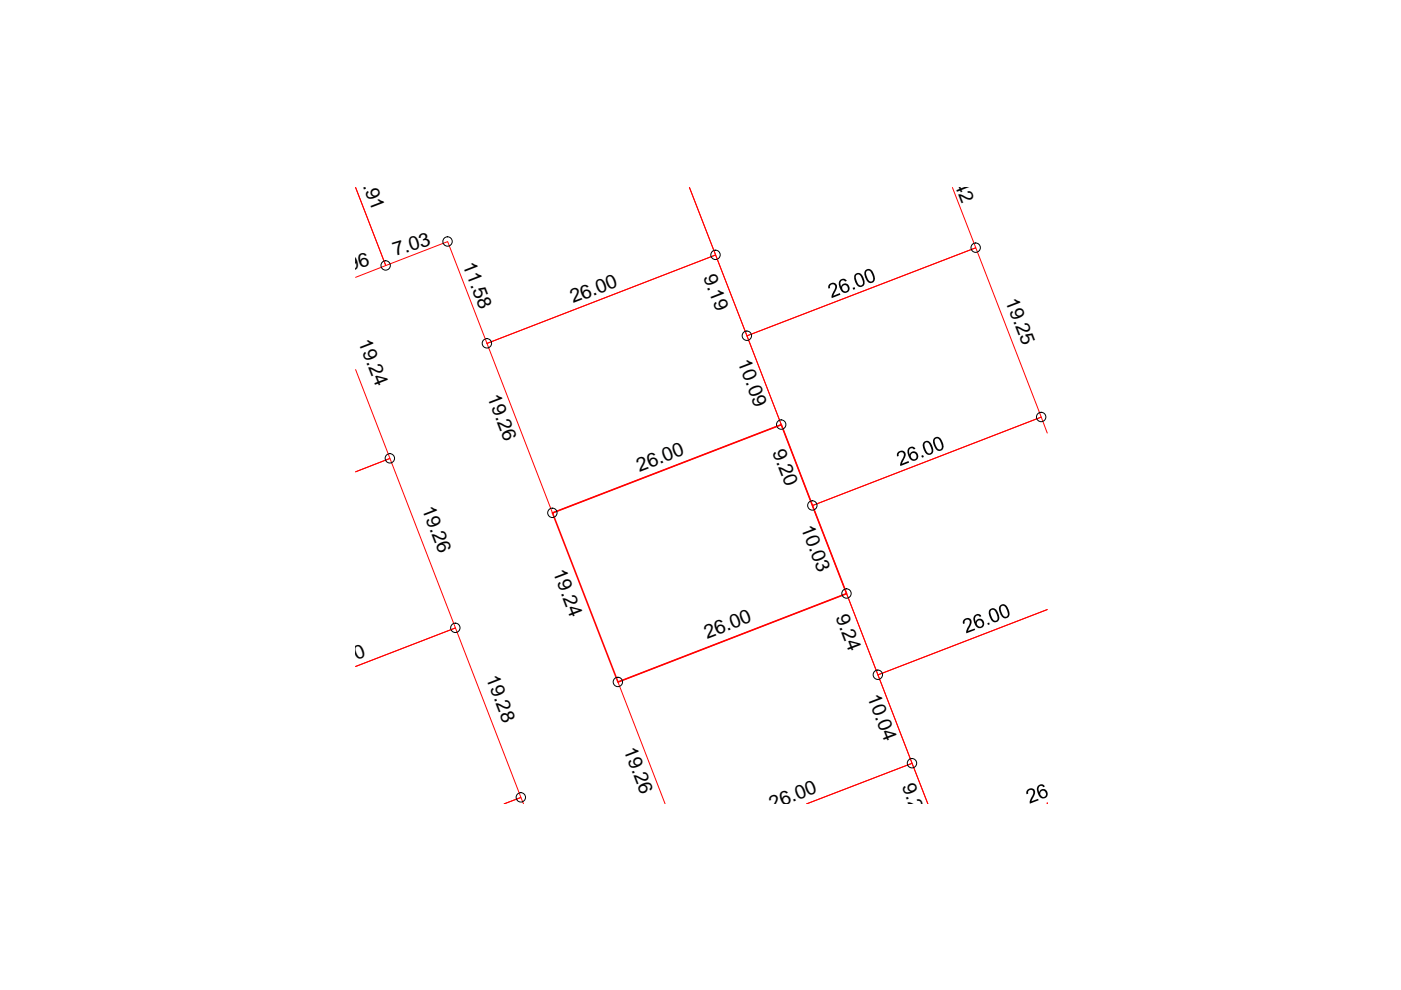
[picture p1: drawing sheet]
<svg xmlns="http://www.w3.org/2000/svg" width="297mm" height="210mm" viewBox="0 0 297 210" stroke-linecap="round" stroke-linejoin="round" font-family="sans-serif">
<path d="M201.9 39.8l5 12.7-48.5 18.7-12.2-31.4 5.5 14.3-48.4 18.7-8.4-21.6-13.1 5.1-6.4-16.5 6.4 16.5-6.4 2.5M75.4 78.4l7.3 18.8-7.3 2.8 7.3-2.8 13.9 35.9-21.2 8.2 21.2-8.2 13.8 36-3.5 1.3 3.5-1.3 .6 1.3M103.3 72.8l48.4-18.7 14 35.9-48.6 18.8zM158.4 71.2l48.5-18.7 13.9 35.9-48.5 18.8zM222 91.8l-1.2-3.4-48.5 18.8 13.8 35.9 35.9-13.9-35.9 13.9 10.6 27.3-3.3-8.6-22.4 8.6 22.4-8.6-13.9-35.9-48.5 18.7 10 25.8M222 170.4h.1" fill="none" stroke="#f00" stroke-width=".21"/>
<path d="M117.1 108.8l48.6-18.8 13.8 35.9-48.5 18.7z" fill="none" stroke="#f00" stroke-width=".34"/>
<g fill="none" stroke="#000" stroke-width=".21">
<circle cx="81.8" cy="56.3" r=".99"/>
<circle cx="94.9" cy="51.2" r=".99"/>
<circle cx="151.7" cy="54" r=".99"/>
<circle cx="206.9" cy="52.5" r=".99"/>
<circle cx="103.2" cy="72.8" r=".99"/>
<circle cx="158.3" cy="71.2" r=".99"/>
<circle cx="82.7" cy="97.2" r=".99"/>
<circle cx="165.6" cy="90" r=".99"/>
<circle cx="220.7" cy="88.4" r=".99"/>
<circle cx="117.1" cy="108.7" r=".99"/>
<circle cx="172.2" cy="107.2" r=".99"/>
<circle cx="96.5" cy="133.1" r=".99"/>
<circle cx="179.5" cy="125.8" r=".99"/>
<circle cx="131" cy="144.6" r=".99"/>
<circle cx="186.1" cy="143.1" r=".99"/>
<circle cx="110.4" cy="169.1" r=".99"/>
<circle cx="193.4" cy="161.8" r=".99"/>
</g>
<g fill="#000">
<path d="M175.7 60.4l.7-.5 .7 .2 .3 .4 .1 .5-.8 1.7 1.4-.6 .1 .4-1.8 .7v-.7l.6-1.3 .1-.6-.4-.3h-.3l-.4 .3v.5l-.4 .1zM180.8 61l.4-.1 .1 .4-.4 .1zM190.3 96l.7-.5 .7 .2 .3 .4v.5l-.7 1.7 1.3-.6 .1 .4-1.8 .7v-.7l.7-1.2v-.6l-.3-.4h-.4l-.4 .3v.5l-.3 .1zM195.3 96.6l.4-.1 .2 .4-.4 .1zM204.3 131.4l.4-.3 .7-.1 .3 .1 .3 .5-.1 .8-.7 1.4 1.4-.5 .2 .3-1.9 .7v-.5l.7-1.6v-.5l-.3-.3h-.4l-.4 .3 .1 .5-.4 .1-.1-.5zM209.3 132.1l.4-.1 .1 .4-.3 .1zM217.8 167.5l.4-.3 .6-.1 .3 .2 .4 .4-.1 .8-.7 1.4 1.4-.5 .1 .3-1.8 .7-.1-.5 .8-1.6v-.5l-.4-.3h-.4l-.3 .4v.4l-.4 .1v-.5z"/>
<path d="M178.2 59.3l.8-.2 .5 .4-.3 .2-.3-.3-.5 .1-.2 .4v.4l.2 .5 .1-.4 .4-.3h.5l.5 .3 .2 .9-.4 .6-.4 .2h-.4l-.7-.7-.4-1v-.5zM178.7 60.6l-.2 .4 .2 .6 .5 .2 .4-.1 .2-.4-.1-.6-.4-.2z"/>
<path d="M181.3 58.1l.5-.2h.4l.6 .4 .5 1.3v.6l-.3 .5-.8 .1-.6-.5-.5-1.2v-.6zM181.6 58.3l-.2 .7 .4 .9 .3 .5 .5 .1 .4-.3-.3-1.2-.4-.7-.3-.1z"/>
<path d="M183.4 57.4l.3-.3 .6-.1 .4 .2 .4 .5 .4 1.2v.5l-.4 .5-.8 .1-.5-.5-.5-1.2zM183.8 57.4l-.2 .6 .3 1.1 .4 .5 .5 .1 .3-.3-.1-1.1-.6-.9z"/>
<path d="M192.5 95.1l.7-.4h.5l.4 .4-.3 .2-.3-.3-.5 .1-.3 .4v.4l.2 .5 .2-.4 .4-.3h.5l.4 .3 .3 .9-.4 .6-.8 .2-.6-.5-.5-1.1zM193.4 96.1l-.3 .5 .1 .4 .3 .4 .6-.1 .2-.3-.1-.6-.2-.3z"/>
<path d="M195.8 93.8l.4-.3h.6l.5 .4 .6 1.3v.6l-.3 .4-.4 .2h-.4l-.6-.3-.5-1.3-.1-.5zM196.2 93.9l-.2 .2 .2 1.1 .3 .6 .4 .3h.2l.4-.4-.1-.8-.6-1z"/>
<path d="M198 92.9l.9-.3 .6 .5 .6 1.5-.1 .4-.3 .5-.8 .1-.6-.5-.5-1.2v-.6zM198.3 93l-.1 .7 .3 .9 .4 .6 .4 .1 .4-.4-.3-1.2-.4-.7-.3-.1z"/>
<path d="M206.6 130.5l.6-.3h.4l.4 .3 .1 .1-.4 .2-.1-.2h-.6l-.3 .7 .2 .6 .1-.4 .5-.3h.5l.4 .3 .3 1-.4 .5-.8 .2-.7-.5-.4-1.3zM207.3 131.6l-.2 .4 .1 .6 .5 .3 .4-.1 .2-.4-.2-.7-.2-.2z"/>
<path d="M209.8 129.3l.4-.3 .5-.1 .6 .5 .6 1.5-.1 .5-.3 .4-.8 .1-.6-.5-.5-1.2zM210.1 129.4l-.1 .6 .4 1.1 .4 .5 .5-.1 .2-.2v-.5l-.5-1.2-.3-.3z"/>
<path d="M212 128.4l.9-.3 .6 .5 .5 1.3v.7l-.4 .4-.7 .1-.7-.7-.4-1.2zM212.4 128.5l-.2 .3v.5l.2 .7 .5 .7 .5 .1 .3-.5-.2-.8-.5-1z"/>
<path d="M220 166.6l.6-.3h.5l.3 .3 .1 .2-.3 .1-.3-.3-.4 .1-.3 .7 .1 .6 .2-.4 .4-.3 .8 .1 .4 .6v.7l-.3 .4-.4 .2h-.5l-.6-.5-.5-1.3zM220.8 167.7l-.2 .4v.5l.4 .4 .5-.1 .3-.4-.2-.7-.3-.2z"/>
</g>
<g font-size="4.1">
<text x="75.3" y="35.1" transform="rotate(69 75.3 35.1)">15.91</text>
<text x="200.2" y="33.6" transform="rotate(69 200.2 33.6)">14.42</text>
<text x="70.8" y="58.4" transform="rotate(-17 70.8 58.4)">6.96</text>
<text x="83.8" y="54.3" transform="rotate(-17 83.8 54.3)">7.03</text>
<text x="98" y="56.1" transform="rotate(69 98 56.1)">11.58</text>
<text x="149.1" y="58.8" transform="rotate(69 149.1 58.8)">9.19</text>
<text x="121.5" y="64.3" transform="rotate(-21 121.5 64.3)">26.00</text>
<text x="213.1" y="63.8" transform="rotate(69 213.1 63.8)">19.25</text>
<text x="75.9" y="72.5" transform="rotate(69 75.9 72.5)">19.24</text>
<text x="156.4" y="76.8" transform="rotate(69 156.4 76.8)">10.09</text>
<text x="103.3" y="84.2" transform="rotate(69 103.3 84.2)">19.26</text>
<text x="163.7" y="95.8" transform="rotate(69 163.7 95.8)">9.20</text>
<text x="135.6" y="100" transform="rotate(-21 135.6 100)">26.00</text>
<text x="89.4" y="107.9" transform="rotate(69 89.4 107.9)">19.26</text>
<text x="169.8" y="111.8" transform="rotate(69 169.8 111.8)">10.03</text>
<text x="117.2" y="121.3" transform="rotate(69 117.2 121.3)">19.24</text>
<text x="177.1" y="130.8" transform="rotate(69 177.1 130.8)">9.24</text>
<text x="149.9" y="135.4" transform="rotate(-21 149.9 135.4)">26.00</text>
<text x="68" y="142.9" transform="rotate(-21 68 142.9)">26.00</text>
<text x="103" y="143.8" transform="rotate(69 103 143.8)">19.28</text>
<text x="183.9" y="147.7" transform="rotate(69 183.9 147.7)">10.04</text>
<text x="132.2" y="158.9" transform="rotate(69 132.2 158.9)">19.26</text>
<text x="191.2" y="166.7" transform="rotate(69 191.2 166.7)">9.20</text>
<text x="163.7" y="171.7" transform="rotate(-21 163.7 171.7)">26.00</text>
</g>
</svg>
